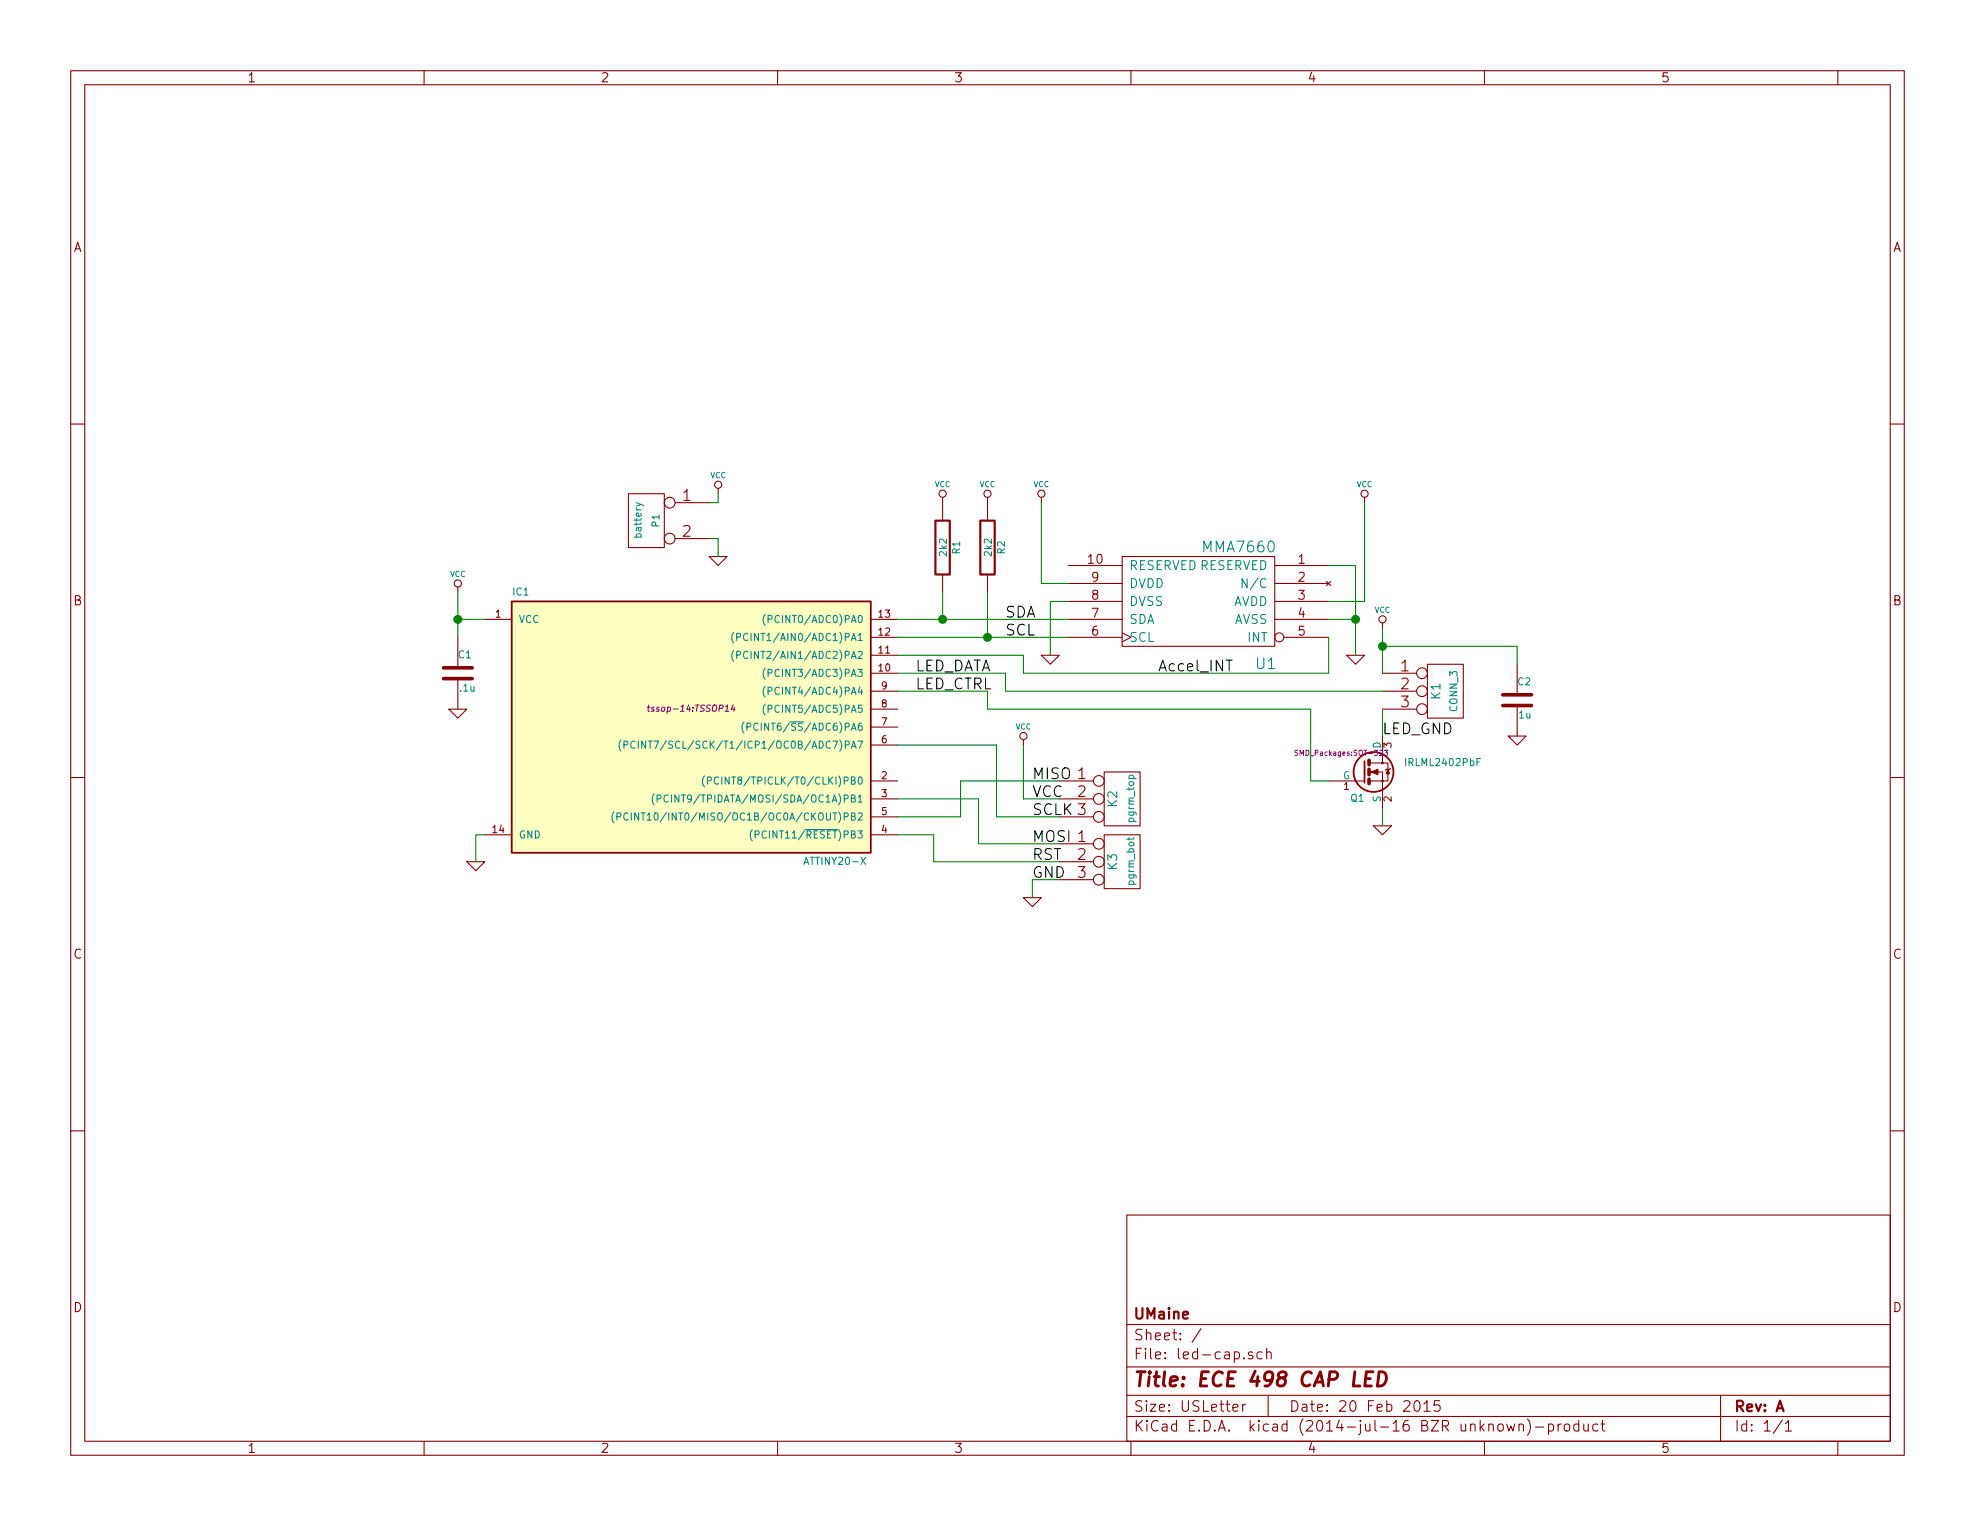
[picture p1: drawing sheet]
EESchema Schematic File Version 2
LIBS:power
LIBS:device
LIBS:transistors
LIBS:conn
LIBS:linear
LIBS:regul
LIBS:74xx
LIBS:cmos4000
LIBS:adc-dac
LIBS:memory
LIBS:xilinx
LIBS:special
LIBS:microcontrollers
LIBS:dsp
LIBS:microchip
LIBS:analog_switches
LIBS:motorola
LIBS:texas
LIBS:intel
LIBS:audio
LIBS:interface
LIBS:digital-audio
LIBS:philips
LIBS:display
LIBS:cypress
LIBS:siliconi
LIBS:opto
LIBS:atmel
LIBS:contrib
LIBS:valves
LIBS:mma7660
LIBS:led-cap-cache
EELAYER 24 0
EELAYER END
$Descr USLetter 11000 8500
encoding utf-8
Sheet 1 1
Title "ECE 498 CAP LED"
Date "20 Feb 2015"
Rev "A"
Comp "UMaine"
Comment1 ""
Comment2 ""
Comment3 ""
Comment4 ""
$EndDescr
$Comp
L ATTINY20-X IC1
U 1 1
P 3850 4050
F 0 "IC1" H 2900 4800 40  0000 C CNN
F 1 "ATTINY20-X" H 4650 3300 40  0000 C CNN
F 2 "tssop-14:TSSOP14" H 3850 4150 35  0000 C CIN
F 3 "" H 3850 4050 60  0000 C CNN
	1    3850 4050
	1    0    0    -1  
$EndComp
$Comp
L C C1
U 1 1
P 2550 3750
F 0 "C1" H 2550 3850 40  0000 L CNN
F 1 ".1u" H 2556 3665 40  0000 L CNN
F 2 "Capacitors_SMD:C_0805_HandSoldering" H 2588 3600 30  0001 C CNN
F 3 "" H 2550 3750 60  0000 C CNN
	1    2550 3750
	1    0    0    -1  
$EndComp
$Comp
L C C2
U 1 1
P 8450 3900
F 0 "C2" H 8450 4000 40  0000 L CNN
F 1 "1u" H 8456 3815 40  0000 L CNN
F 2 "Capacitors_SMD:C_0805_HandSoldering" H 8488 3750 30  0001 C CNN
F 3 "" H 8450 3900 60  0000 C CNN
	1    8450 3900
	1    0    0    -1  
$EndComp
$Comp
L R R1
U 1 1
P 5250 3050
F 0 "R1" V 5330 3050 40  0000 C CNN
F 1 "2k2" V 5257 3051 40  0000 C CNN
F 2 "Resistors_SMD:R_0603_HandSoldering" V 5180 3050 30  0001 C CNN
F 3 "" H 5250 3050 30  0000 C CNN
	1    5250 3050
	1    0    0    -1  
$EndComp
$Comp
L R R2
U 1 1
P 5500 3050
F 0 "R2" V 5580 3050 40  0000 C CNN
F 1 "2k2" V 5507 3051 40  0000 C CNN
F 2 "Resistors_SMD:R_0603_HandSoldering" V 5430 3050 30  0001 C CNN
F 3 "" H 5500 3050 30  0000 C CNN
	1    5500 3050
	1    0    0    -1  
$EndComp
$Comp
L CONN_2 P1
U 1 1
P 3600 2900
F 0 "P1" V 3550 2900 40  0000 C CNN
F 1 "battery" V 3650 2900 40  0000 C CNN
F 2 "mods.pretty:AA Box" H 3600 2900 60  0001 C CNN
F 3 "" H 3600 2900 60  0000 C CNN
	1    3600 2900
	-1   0    0    -1  
$EndComp
$Comp
L CONN_3 K1
U 1 1
P 8050 3850
F 0 "K1" V 8000 3850 50  0000 C CNN
F 1 "CONN_3" V 8100 3850 40  0000 C CNN
F 2 "Connect:GS3" H 8050 3850 60  0001 C CNN
F 3 "" H 8050 3850 60  0000 C CNN
	1    8050 3850
	1    0    0    -1  
$EndComp
$Comp
L MMA7660 U1
U 1 1
P 6700 3350
F 0 "U1" H 6350 3000 60  0000 C CNN
F 1 "MMA7660" H 6500 3650 60  0000 C CNN
F 2 "mods:DFN-10" H 6750 3150 60  0001 C CNN
F 3 "" H 6750 3150 60  0000 C CNN
	1    6700 3350
	-1   0    0    -1  
$EndComp
$Comp
L GND #PWR01
U 1 1
P 2650 4800
F 0 "#PWR01" H 2650 4800 30  0001 C CNN
F 1 "GND" H 2650 4730 30  0001 C CNN
F 2 "" H 2650 4800 60  0000 C CNN
F 3 "" H 2650 4800 60  0000 C CNN
	1    2650 4800
	1    0    0    -1  
$EndComp
$Comp
L VCC #PWR02
U 1 1
P 2550 3300
F 0 "#PWR02" H 2550 3400 30  0001 C CNN
F 1 "VCC" H 2550 3400 30  0000 C CNN
F 2 "" H 2550 3300 60  0000 C CNN
F 3 "" H 2550 3300 60  0000 C CNN
	1    2550 3300
	1    0    0    -1  
$EndComp
$Comp
L GND #PWR03
U 1 1
P 2550 3950
F 0 "#PWR03" H 2550 3950 30  0001 C CNN
F 1 "GND" H 2550 3880 30  0001 C CNN
F 2 "" H 2550 3950 60  0000 C CNN
F 3 "" H 2550 3950 60  0000 C CNN
	1    2550 3950
	1    0    0    -1  
$EndComp
$Comp
L GND #PWR04
U 1 1
P 4000 3100
F 0 "#PWR04" H 4000 3100 30  0001 C CNN
F 1 "GND" H 4000 3030 30  0001 C CNN
F 2 "" H 4000 3100 60  0000 C CNN
F 3 "" H 4000 3100 60  0000 C CNN
	1    4000 3100
	1    0    0    -1  
$EndComp
$Comp
L VCC #PWR05
U 1 1
P 4000 2750
F 0 "#PWR05" H 4000 2850 30  0001 C CNN
F 1 "VCC" H 4000 2850 30  0000 C CNN
F 2 "" H 4000 2750 60  0000 C CNN
F 3 "" H 4000 2750 60  0000 C CNN
	1    4000 2750
	1    0    0    -1  
$EndComp
$Comp
L VCC #PWR06
U 1 1
P 5700 4150
F 0 "#PWR06" H 5700 4250 30  0001 C CNN
F 1 "VCC" H 5700 4250 30  0000 C CNN
F 2 "" H 5700 4150 60  0000 C CNN
F 3 "" H 5700 4150 60  0000 C CNN
	1    5700 4150
	1    0    0    -1  
$EndComp
$Comp
L GND #PWR07
U 1 1
P 5750 5000
F 0 "#PWR07" H 5750 5000 30  0001 C CNN
F 1 "GND" H 5750 4930 30  0001 C CNN
F 2 "" H 5750 5000 60  0000 C CNN
F 3 "" H 5750 5000 60  0000 C CNN
	1    5750 5000
	1    0    0    -1  
$EndComp
$Comp
L VCC #PWR08
U 1 1
P 7700 3500
F 0 "#PWR08" H 7700 3600 30  0001 C CNN
F 1 "VCC" H 7700 3600 30  0000 C CNN
F 2 "" H 7700 3500 60  0000 C CNN
F 3 "" H 7700 3500 60  0000 C CNN
	1    7700 3500
	1    0    0    -1  
$EndComp
$Comp
L GND #PWR09
U 1 1
P 7700 4600
F 0 "#PWR09" H 7700 4600 30  0001 C CNN
F 1 "GND" H 7700 4530 30  0001 C CNN
F 2 "" H 7700 4600 60  0000 C CNN
F 3 "" H 7700 4600 60  0000 C CNN
	1    7700 4600
	1    0    0    -1  
$EndComp
$Comp
L VCC #PWR010
U 1 1
P 5250 2800
F 0 "#PWR010" H 5250 2900 30  0001 C CNN
F 1 "VCC" H 5250 2900 30  0000 C CNN
F 2 "" H 5250 2800 60  0000 C CNN
F 3 "" H 5250 2800 60  0000 C CNN
	1    5250 2800
	1    0    0    -1  
$EndComp
$Comp
L VCC #PWR011
U 1 1
P 5500 2800
F 0 "#PWR011" H 5500 2900 30  0001 C CNN
F 1 "VCC" H 5500 2900 30  0000 C CNN
F 2 "" H 5500 2800 60  0000 C CNN
F 3 "" H 5500 2800 60  0000 C CNN
	1    5500 2800
	1    0    0    -1  
$EndComp
$Comp
L VCC #PWR012
U 1 1
P 5800 2800
F 0 "#PWR012" H 5800 2900 30  0001 C CNN
F 1 "VCC" H 5800 2900 30  0000 C CNN
F 2 "" H 5800 2800 60  0000 C CNN
F 3 "" H 5800 2800 60  0000 C CNN
	1    5800 2800
	1    0    0    -1  
$EndComp
$Comp
L VCC #PWR013
U 1 1
P 7600 2800
F 0 "#PWR013" H 7600 2900 30  0001 C CNN
F 1 "VCC" H 7600 2900 30  0000 C CNN
F 2 "" H 7600 2800 60  0000 C CNN
F 3 "" H 7600 2800 60  0000 C CNN
	1    7600 2800
	1    0    0    -1  
$EndComp
$Comp
L GND #PWR014
U 1 1
P 7550 3650
F 0 "#PWR014" H 7550 3650 30  0001 C CNN
F 1 "GND" H 7550 3580 30  0001 C CNN
F 2 "" H 7550 3650 60  0000 C CNN
F 3 "" H 7550 3650 60  0000 C CNN
	1    7550 3650
	1    0    0    -1  
$EndComp
$Comp
L GND #PWR015
U 1 1
P 5850 3650
F 0 "#PWR015" H 5850 3650 30  0001 C CNN
F 1 "GND" H 5850 3580 30  0001 C CNN
F 2 "" H 5850 3650 60  0000 C CNN
F 3 "" H 5850 3650 60  0000 C CNN
	1    5850 3650
	1    0    0    -1  
$EndComp
$Comp
L GND #PWR016
U 1 1
P 8450 4100
F 0 "#PWR016" H 8450 4100 30  0001 C CNN
F 1 "GND" H 8450 4030 30  0001 C CNN
F 2 "" H 8450 4100 60  0000 C CNN
F 3 "" H 8450 4100 60  0000 C CNN
	1    8450 4100
	1    0    0    -1  
$EndComp
$Comp
L BSS138 Q1
U 1 1
P 7600 4300
F 0 "Q1" H 7600 4151 40  0000 R CNN
F 1 "IRLML2402PbF" H 8250 4350 40  0000 R CNN
F 2 "SMD_Packages:SOT-323" H 7470 4402 29  0000 C CNN
F 3 "" H 7600 4300 60  0000 C CNN
	1    7600 4300
	1    0    0    -1  
$EndComp
$Comp
L CONN_3 K2
U 1 1
P 6250 4450
F 0 "K2" V 6200 4450 50  0000 C CNN
F 1 "pgrm_top" V 6300 4450 40  0000 C CNN
F 2 "prgm:bcProgramHeader" H 6250 4450 60  0001 C CNN
F 3 "" H 6250 4450 60  0000 C CNN
	1    6250 4450
	1    0    0    -1  
$EndComp
$Comp
L CONN_3 K3
U 1 1
P 6250 4800
F 0 "K3" V 6200 4800 50  0000 C CNN
F 1 "pgrm_bot" V 6300 4800 40  0000 C CNN
F 2 "prgm:bcProgramHeader_bottom" H 6250 4800 60  0001 C CNN
F 3 "" H 6250 4800 60  0000 C CNN
	1    6250 4800
	1    0    0    -1  
$EndComp
Text Label 5600 3450 0    60   ~ 0
SDA
Text Label 5600 3550 0    60   ~ 0
SCL
Text Label 5750 4350 0    60   ~ 0
MISO
Text Label 5750 4700 0    60   ~ 0
MOSI
Text Label 5750 4800 0    60   ~ 0
RST
Text Label 5750 4900 0    60   ~ 0
GND
Text Label 5750 4450 0    60   ~ 0
VCC
Text Label 5750 4550 0    60   ~ 0
SCLK
Text Label 5100 3750 0    60   ~ 0
LED_DATA
Text Label 5100 3850 0    60   ~ 0
LED_CTRL
Text Label 6450 3750 0    60   ~ 0
Accel_INT
Text Label 7700 4100 0    60   ~ 0
LED_GND
Wire Wire Line
	2700 4650 2650 4650
Wire Wire Line
	2650 4650 2650 4800
Wire Wire Line
	2550 3450 2700 3450
Wire Wire Line
	2550 3300 2550 3550
Wire Wire Line
	3950 2800 4000 2800
Wire Wire Line
	4000 2800 4000 2750
Wire Wire Line
	3950 3000 4000 3000
Wire Wire Line
	4000 3000 4000 3100
Wire Wire Line
	5000 4550 5350 4550
Wire Wire Line
	5350 4550 5350 4350
Wire Wire Line
	5350 4350 5900 4350
Wire Wire Line
	5900 4450 5700 4450
Wire Wire Line
	5700 4450 5700 4150
Wire Wire Line
	5900 4550 5550 4550
Wire Wire Line
	5550 4550 5550 4150
Wire Wire Line
	5550 4150 5000 4150
Wire Wire Line
	5900 4700 5450 4700
Wire Wire Line
	5450 4700 5450 4450
Wire Wire Line
	5450 4450 5000 4450
Wire Wire Line
	5900 4800 5200 4800
Wire Wire Line
	5200 4800 5200 4650
Wire Wire Line
	5200 4650 5000 4650
Wire Wire Line
	5900 4900 5750 4900
Wire Wire Line
	5750 4900 5750 5000
Wire Wire Line
	5000 3450 5950 3450
Wire Wire Line
	5000 3550 5950 3550
Wire Wire Line
	7400 3550 7400 3750
Wire Wire Line
	7400 3750 5700 3750
Wire Wire Line
	5700 3750 5700 3650
Wire Wire Line
	5700 3650 5000 3650
Wire Wire Line
	5000 3750 5600 3750
Wire Wire Line
	5600 3750 5600 3850
Wire Wire Line
	5600 3850 7700 3850
Wire Wire Line
	7700 3950 7700 4100
Wire Wire Line
	5000 3850 5500 3850
Wire Wire Line
	5500 3850 5500 3950
Wire Wire Line
	5500 3950 7300 3950
Wire Wire Line
	7300 3950 7300 4350
Wire Wire Line
	7300 4350 7400 4350
Wire Wire Line
	7700 4600 7700 4500
Wire Wire Line
	7700 3500 7700 3750
Wire Wire Line
	5250 3300 5250 3450
Connection ~ 5250 3450
Wire Wire Line
	5500 3300 5500 3550
Connection ~ 5500 3550
Wire Wire Line
	7400 3350 7600 3350
Wire Wire Line
	5950 3250 5800 3250
Wire Wire Line
	5800 3250 5800 2800
Wire Wire Line
	5950 3350 5850 3350
Wire Wire Line
	5850 3350 5850 3650
Wire Wire Line
	7400 3450 7550 3450
Wire Wire Line
	7550 3150 7550 3650
Wire Wire Line
	7700 3600 8450 3600
Wire Wire Line
	8450 3600 8450 3700
Connection ~ 7700 3600
Wire Wire Line
	7600 3350 7600 2800
Connection ~ 2550 3450
Wire Wire Line
	7400 3150 7550 3150
Connection ~ 7550 3450
$EndSCHEMATC
